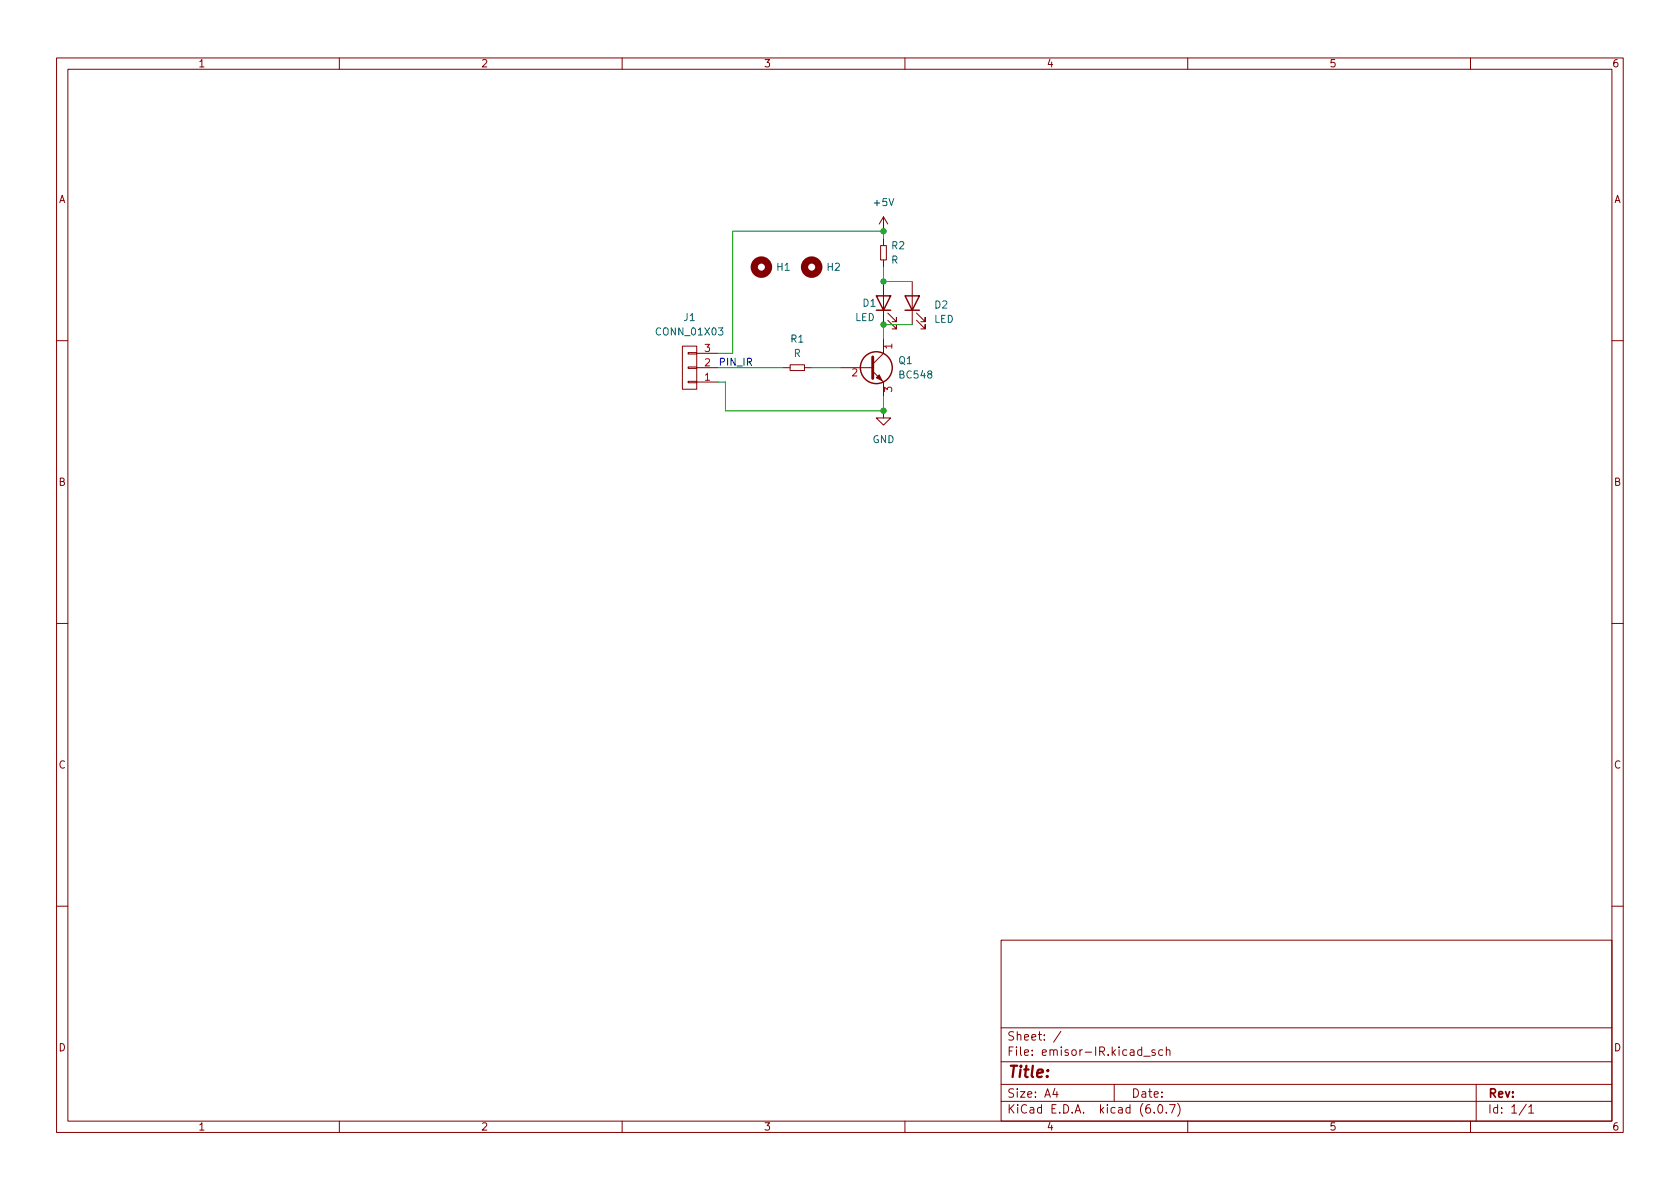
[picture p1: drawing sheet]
<svg xmlns="http://www.w3.org/2000/svg" width="297mm" height="210mm" viewBox="0 0 297 210" stroke-linecap="round" stroke-linejoin="round" font-family="sans-serif">
<g fill="none" stroke="#840000" stroke-width=".18">
<path d="M10 10.2h277v190.1h-277zM12 12.2h273v186.1h-273zM60 10.2v2M110 10.2v2M160 10.2v2M210 10.2v2M260 10.2v2M156.2 38.3l-.8 1.3M156.2 38.3v2.6M156.2 38.3l.8 1.3M155.7 43.4h1v2.6h-1zM156.2 42.2v1.2"/>
<path d="M156.2 46v1.2M156.2 49.8v7.6M156.2 59.9v2.6l-1.9 1.9M157 56.6l1.5 1.6v-.8v.8h-.8M157 55.4l1.5 1.5v-.8v.8h-.8M161.3 49.8v7.6M162.1 56.6l1.5 1.6v-.8v.8h-.8M162.1 55.4l1.5 1.5v-.8v.8h-.8M10 60.2h2M120.6 61.2h2.6v7.6h-2.6zM121.7 62.4h1.5v.2h-1.5zM121.7 64.9h1.5v.2h-1.5z"/>
<path d="M121.7 67.4h1.5v.3h-1.5zM123.2 65h3.8M123.2 67.6h3.8M123.2 62.5h3.8M138.4 65h1.3M139.7 64.5h2.5v1h-2.5zM142.2 65h1.3M148.6 65h5.7M154.3 65.7l1.9 1.9v2.5M156.2 72.6v1.3h1.3l-1.3 1.3-1.3-1.3h1.3M285 60.2h2M10 110.2h2"/>
<path d="M285 110.2h2M10 160.2h2M177 166.3h108v32h-108zM285 160.2h2M60 198.3v2M110 198.3v2M160 198.3v2M177 194.8h108M177 191.8h108M177 187.8h108M177 181.8h108M186.5 192.5l-.4 1h1"/>
<path d="M186.9 193v1M187.6 182.4l-1.3 1.9M197 191.8v3M202.2 186.8h1.2M204.1 196.7v.1M204.2 185.7l-.3-.1-.3 .2 .1 .3 .5 .1v.4h-.6M204.9 195.4l.2-.1a.81 .81 0 0 1 .6 .7 .81 .81 0 0 1-.3 .8h-.2a.81 .81 0 0 1-.6-.6 .81 .81 0 0 1 .3-.8zM205.6 185.7l-.5-.1-.2 .3v.4l.1 .3h.6M206.2 196.7v.1M206.2 185.8l.2-.2 .4 .1 .1 .9M206.2 185.1v1.5M206.8 195.3h1l-.7 1.5"/>
<path d="M208.2 195.1a1.72 1.72 0 0 1 0 2.3M210 198.3v2M260 198.3v2M261 191.8v6.5M269.9 195.3l-1.3 1.9M270.3 195.8l.4-.5v1.5M270.3 196.8h.9"/>
</g>
<g fill="none" stroke="#840000" stroke-width="1.3">
<circle cx="134.6" cy="47.2" r="1.27"/>
<circle cx="143.5" cy="47.2" r="1.27"/>
</g>
<path d="M154.3 63.1v3.8" fill="none" stroke="#840000" stroke-width=".51"/>
<path d="M154.9 66.8l.5-.5 .6 1z" fill="#840000" stroke="#840000" stroke-width=".18"/>
<g fill="none" stroke="#840000" stroke-width=".25">
<path d="M154.9 52.3h2.6l-1.3 2.6zM154.9 54.9h2.6M160 52.3h2.6l-1.3 2.6zM160 54.9h2.6"/>
<circle cx="154.9" cy="65" r="2.82"/>
</g>
<path d="M156.2 42.2v-1.3h-26.7v21.6h-2.5M156.2 47.2v2.6h5.1M161.3 57.4h-5.1v2.5M127 67.6h1.3v5h27.9v-2.5M127 65h11.4M143.5 65h5.1" fill="none" stroke="#009600" stroke-width=".18"/>
<g fill="#009600" stroke="#009600" stroke-width=".18">
<circle cx="156.2" cy="40.9" r=".46"/>
<circle cx="156.2" cy="72.6" r=".46"/>
<circle cx="156.2" cy="57.4" r=".46"/>
<circle cx="156.2" cy="49.8" r=".46"/>
</g>
<text font-size="2.8" fill="#840000" x="178" y="190.6">Title:</text>
<g font-size="2.1" fill="#840000">
<text x="178" y="184">Sheet: /</text>
<text x="178" y="186.7">File: emisor-IR.kicad_sch</text>
<text x="178" y="196.9">KiCad E.D.A. kicad (6.0.7)</text>
<text x="178" y="194.1">Size: A4</text>
<text x="200" y="194.1">Date:</text>
<text x="263" y="194.1">Rev:</text>
<text x="263" y="196.9">Id: 1/1</text>
</g>
<g font-size="1.8" fill="#840000">
<text x="35" y="11.9">1</text>
<text x="85" y="11.9">2</text>
<text x="135" y="11.9">3</text>
<text x="185" y="11.9">4</text>
<text x="235" y="11.9">5</text>
<text x="285" y="11.9">6</text>
<text x="10.3" y="35.9">A</text>
<text x="285.3" y="35.9">A</text>
<text x="10.3" y="85.9">B</text>
<text x="285.3" y="85.9">B</text>
<text x="10.3" y="135.9">C</text>
<text x="285.3" y="135.9">C</text>
<text x="10.3" y="185.9">D</text>
<text x="285.3" y="185.9">D</text>
<text x="35" y="199.9">1</text>
<text x="85" y="199.9">2</text>
<text x="135" y="199.9">3</text>
<text x="185" y="199.9">4</text>
<text x="235" y="199.9">5</text>
<text x="285" y="199.9">6</text>
</g>
<g font-size="1.8" fill="#006464">
<text x="154.6" y="36.4">+5V</text>
<text x="137.4" y="47.9">H1</text>
<text x="146.3" y="47.9">H2</text>
<text x="157.6" y="46.6">R</text>
<text x="157.7" y="44.1">R2</text>
<text x="116.3" y="59.3">CONN_01X03</text>
<text x="120.9" y="56.8">J1</text>
<text x="151.2" y="56.8">LED</text>
<text x="152.6" y="54.2">D1</text>
<text x="165.1" y="57.1">LED</text>
<text x="165.3" y="54.5">D2</text>
<text x="139.8" y="60.6">R1</text>
<text x="140.3" y="63.1">R</text>
<text x="158.9" y="64.4">Q1</text>
<text x="159.2" y="66.9">BC548</text>
<text x="154.2" y="78.4">GND</text>
</g>
<g font-size="1.8" fill="#a90000">
<text x="124.6" y="64.8">2</text>
<text x="124.6" y="62.2">3</text>
<text x="157.7" y="61.7" transform="rotate(-90 157.7 61.7)">1</text>
<text x="124.6" y="67.3">1</text>
<text x="150.6" y="66.5">2</text>
<text x="157.7" y="69.3" transform="rotate(-90 157.7 69.3)">3</text>
</g>
<text font-size="1.8" fill="#0000c2" x="127" y="64.7">PIN_IR</text>
</svg>
